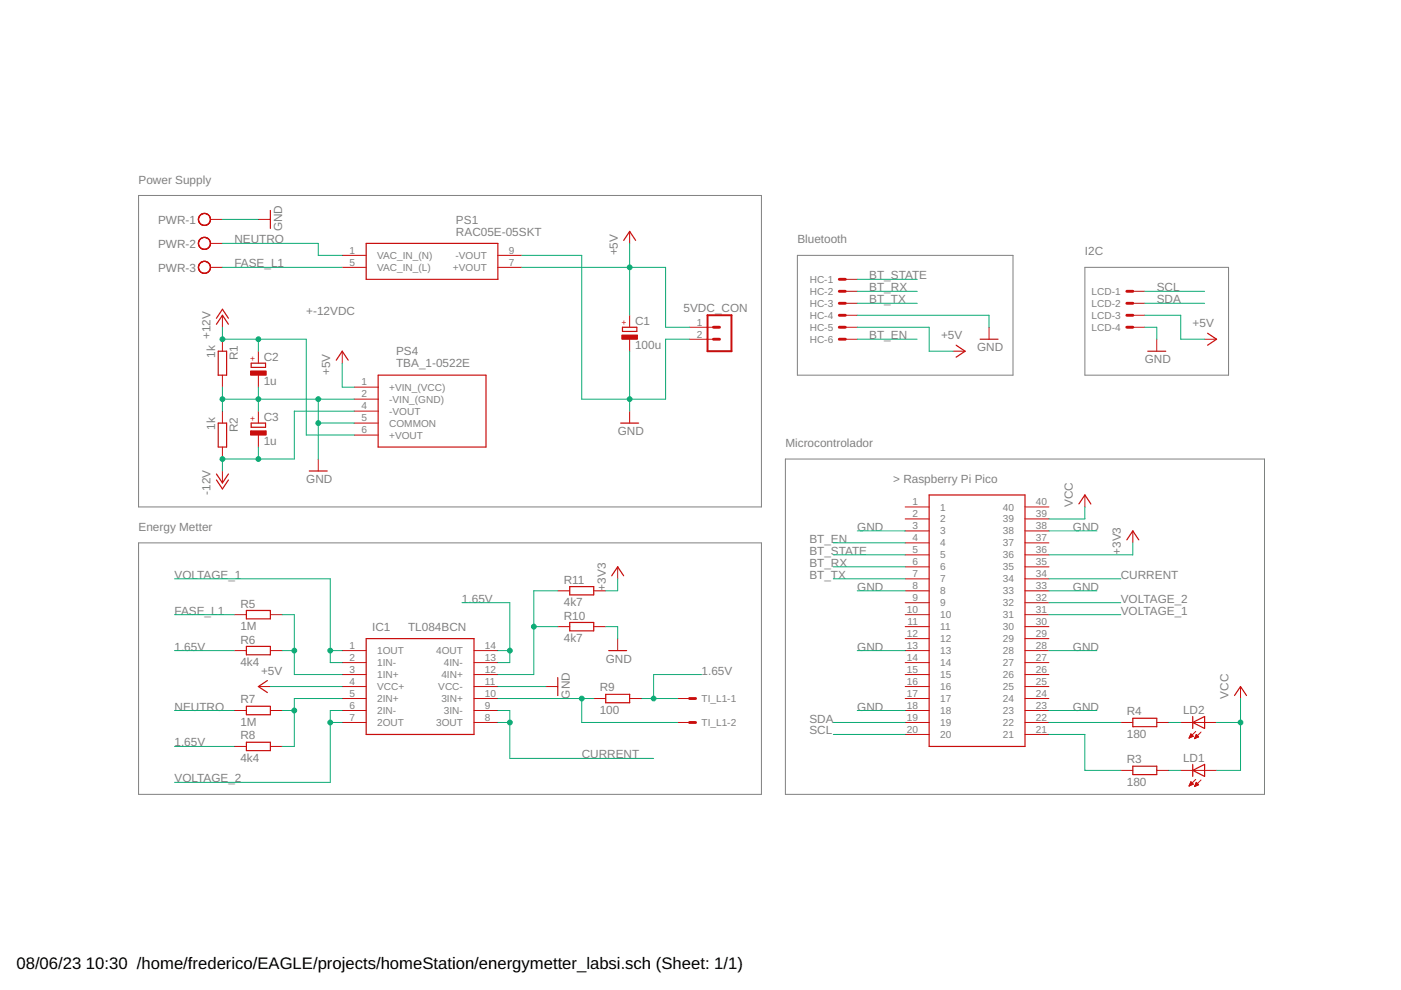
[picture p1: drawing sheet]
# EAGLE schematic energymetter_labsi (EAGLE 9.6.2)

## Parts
5VDC_CON  MA02-1  [MA02-1]
C1  100u  CPOL-EUE2-5  [E2-5]
C2  1u  CPOL-EUE2-5  [E2-5]
C3  1u  CPOL-EUE2-5  [E2-5]
HC  22-23-2061  [22-23-2061]
IC1  TL084BCN  [DIP794W53P254L1930H508Q14N]
LCD  Display  22-23-2041  [22-23-2041]
LD1  LED5MM  [LED5MM]
LD2  LED5MM  [LED5MM]
PS1  RAC05E-05SKT  [RAC05E05SKT]
PS4  TBA_1-0522E  [TBA10522E]
PWR  MKDSN1,5/3-5,08  [MKDSN1,5/3-5,08]
R1  1k  R-EU_0204/7  [0204/7]
R2  1k  R-EU_0204/7  [0204/7]
R3  180  R-EU_0204/7  [0204/7]
R4  180  R-EU_0204/7  [0204/7]
R5  1M  R-EU_0204/7  [0204/7]
R6  4k4  R-EU_0204/7  [0204/7]
R7  1M  R-EU_0204/7  [0204/7]
R8  4k4  R-EU_0204/7  [0204/7]
R9  100  R-EU_0204/7  [0204/7]
R10  4k7  R-EU_0204/7  [0204/7]
R11  4k7  R-EU_0204/7  [0204/7]
TI_L1  22-23-2021  [22-23-2021]
U$1  RASPBERRY-PI-PICO_TH  [FT_RASPBERRY-PI-PICO_TH]

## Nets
1.65V: IC1.13(4IN-) IC1.14(4OUT) R6.1 R8.1 R9.2 TI_L1.1
+3V3: R11.2 U$1.36
+5V: 5VDC_CON.1 C1.+ HC.5 IC1.4(VCC+) LCD.3 PS1.7(+VOUT) PS4.1(+VIN_(VCC))
+12V: C2.+ PS4.6(+VOUT) R1.1
-12V: C3.- PS4.4(-VOUT) R2.2
BT_EN: HC.6 U$1.4
BT_RX: HC.2 U$1.6
BT_STATE: HC.1 U$1.5
BT_TX: HC.3 U$1.7
CURRENT: IC1.8(3OUT) IC1.9(3IN-) U$1.34
FASE_L1: PS1.5(VAC_IN_(L)) PWR.3 R5.1
GND: 5VDC_CON.2 C1.- C2.- C3.+ HC.4 IC1.11(VCC-) LCD.4 PS1.9(-VOUT) PS4.2(-VIN_(GND)) PS4.5(COMMON) PWR.1 R1.2 R2.1 R10.2 U$1.3 U$1.8 U$1.13 U$1.18 U$1.23 U$1.28 U$1.33 U$1.38
N$1: R4.1 U$1.22
N$2: R3.1 U$1.21
N$3: LD1.K(C) R3.2
N$4: LD2.K(C) R4.2
N$5: IC1.10(3IN+) R9.1 TI_L1.2
N$11: IC1.3(1IN+) R5.2 R6.2
N$12: IC1.5(2IN+) R7.2 R8.2
N$28: IC1.12(4IN+) R10.1 R11.1
NEUTRO: PS1.1(VAC_IN_(N)) PWR.2 R7.1
SCL: LCD.1 U$1.20
SDA: LCD.2 U$1.19
VCC: LD1.A LD2.A U$1.39
VOLTAGE_1: IC1.1(1OUT) IC1.2(1IN-) U$1.31
VOLTAGE_2: IC1.6(2IN-) IC1.7(2OUT) U$1.32
Unconnected: U$1.1 U$1.2 U$1.9 U$1.10 U$1.11 U$1.12 U$1.14 U$1.15 U$1.16 U$1.17 U$1.24 U$1.25 U$1.26 U$1.27 U$1.29 U$1.30 U$1.35 U$1.37 U$1.40

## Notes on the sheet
- Power Supply
- Bluetooth
- I2C
- +-12VDC
- Microcontrolador
- Energy Metter
